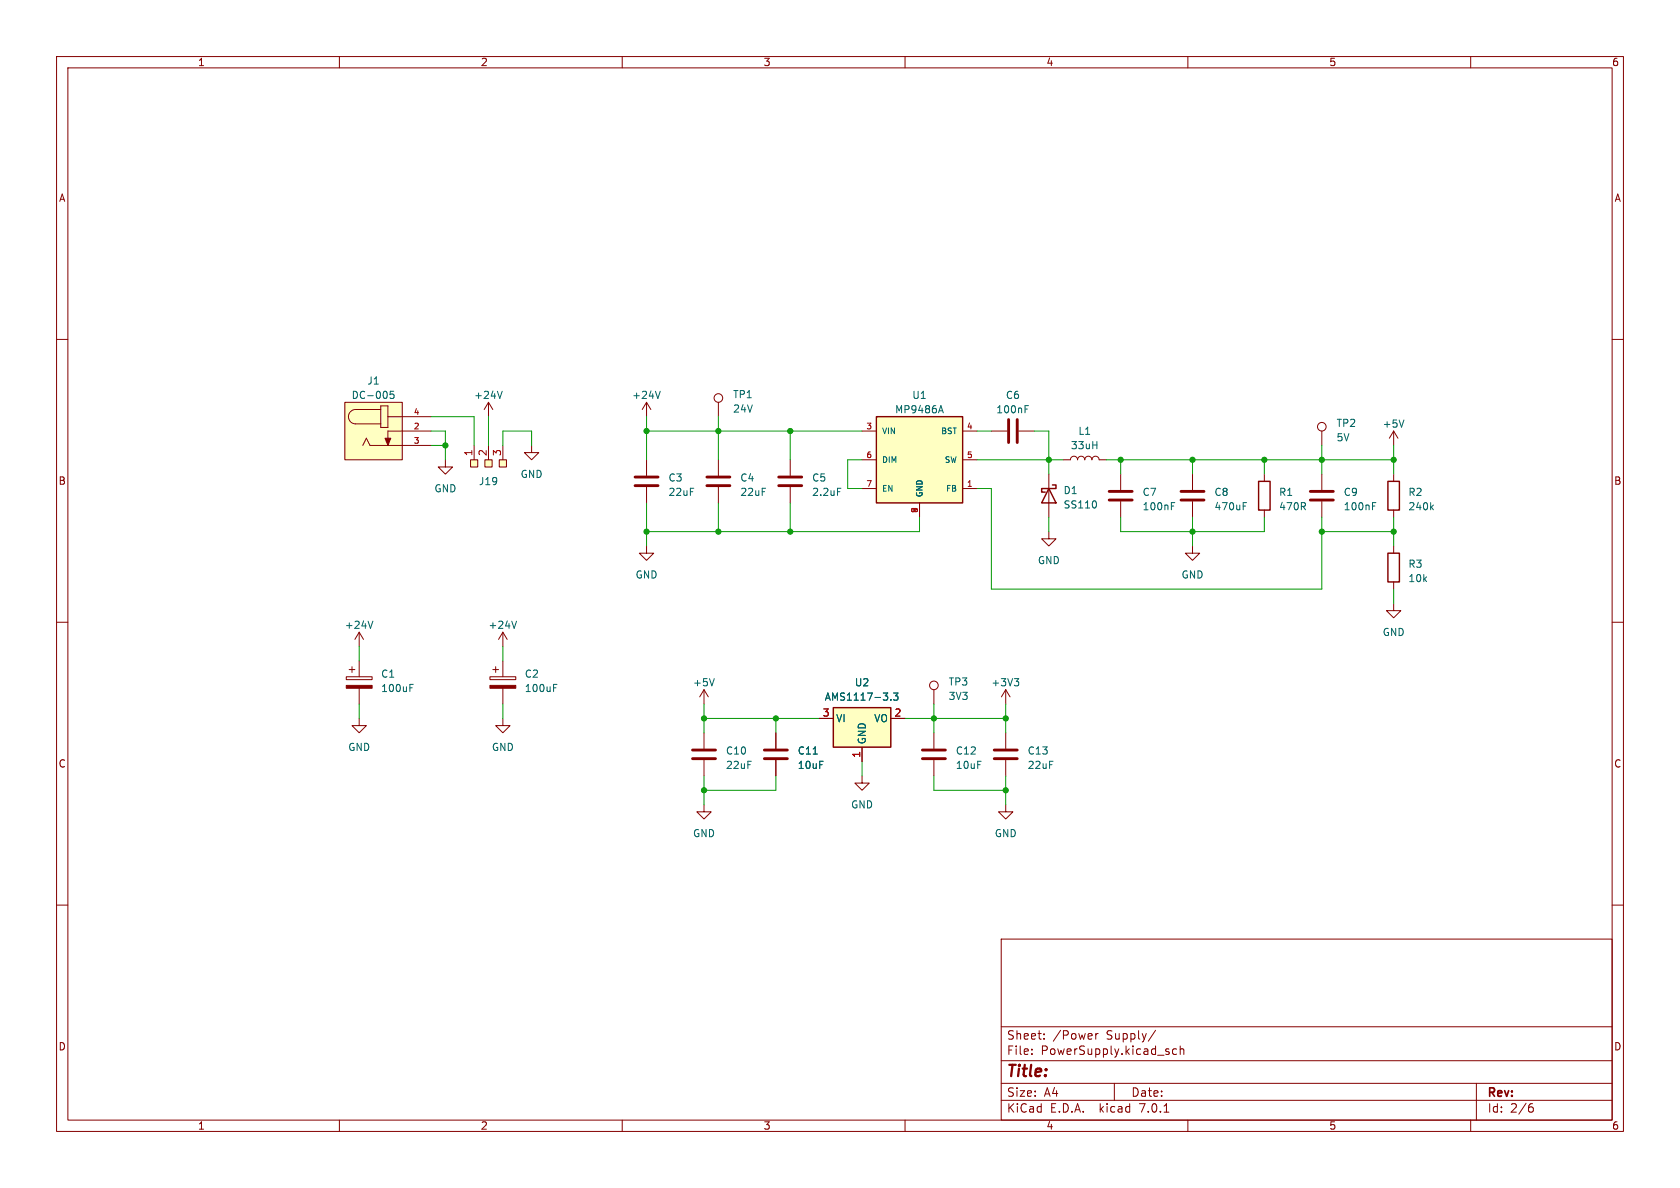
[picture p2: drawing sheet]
<svg xmlns="http://www.w3.org/2000/svg" width="297mm" height="210mm" viewBox="0 0 297 210" stroke-linecap="round" stroke-linejoin="round" font-family="sans-serif">
<g fill="none" stroke="#840000" stroke-width=".18">
<path d="M10 10h277v190h-277zM12 12h273v186h-273zM60 10v2M110 10v2M160 10v2M210 10v2M260 10v2M10 60h2M285 60h2M61 71.1h10.1v10.2h-10.1zM64.1 78.7l.7-1.2 .6 1.2h10.8M67.3 72.4h-4.4a1.27 1.27 0 0 0-1.3 1.3 1.27 1.27 0 0 0 1.3 1.2h4.4"/>
<path d="M67.3 71.8h1.3v3.8h-1.3zM68.6 73.7h7.6M76.2 76.2h-7.6v2.5M83.8 78.7v2.6M86.4 71.1v2.6M86.4 78.7v2.6M86.4 71.1l-.8 1.3M86.4 71.1l.7 1.3M88.9 78.7v2.6M94 78.7v1.3h1.2l-1.2 1.3-1.3-1.3h1.3M114.3 71.1l-.8 1.3M114.3 71.1v2.6"/>
<path d="M114.3 71.1l.8 1.3M127 71.1v2.6M152.4 76.2h2.5M170.2 76.2h2.5M175.3 76.2h2.8M180.1 76.2h2.8M233.7 76.2v2.5M246.4 76.2v2.5M246.4 76.2l-.8 1.3M246.4 76.2l.7 1.3M78.7 81.3v1.3h1.3l-1.3 1.2-1.2-1.2h1.2M83.2 81.3h1.3v1.3h-1.3z"/>
<path d="M85.7 81.3h1.3v1.3h-1.3zM88.3 81.3h1.2v1.3h-1.2zM114.3 96.5v1.3h1.3l-1.3 1.3-1.3-1.3h1.3M114.3 81.3v2.8M114.3 86.1v2.8M127 81.3v2.8M127 86.1v2.8M139.7 81.3v2.8M139.7 86.1v2.8M152.4 86.4h2.5M152.4 81.3h2.5M162.6 88.9v2.5"/>
<path d="M170.2 86.4h2.5M170.2 81.3h2.5M185.4 94v1.3h1.3l-1.3 1.2-1.3-1.2h1.3M185.4 83.8v7.6M188 81.3h1.2a.64 .64 0 0 1 .7-.7 .64 .64 0 0 1 .6 .7 .64 .64 0 0 1 .6-.7 .64 .64 0 0 1 .7 .7 .64 .64 0 0 1 .6-.7 .64 .64 0 0 1 .6 .7 .64 .64 0 0 1 .7-.7 .64 .64 0 0 1 .6 .7h1.3M198.1 83.8v2.8M198.1 88.6v2.8M210.8 96.5v1.3h1.3l-1.3 1.3-1.3-1.3h1.3M210.8 83.8v2.8M210.8 88.6v2.8M223.5 83.8v1.3M223.5 90.2v1.2"/>
<path d="M233.7 83.8v2.8M233.7 88.6v2.8M246.4 83.8v1.3M246.4 90.2v1.2M246.4 96.5v1.3M10 110h2M61.2 119.6h4.6v.5h-4.6zM61.7 118.4h1M62.2 117.9v1M63.5 111.8l-.8 1.2M63.5 111.8v2.5M63.5 116.8v2.8"/>
<path d="M63.5 111.8l.8 1.2M86.6 119.6h4.6v.5h-4.6zM87.1 118.4h1M87.6 117.9v1M88.9 111.8v2.5M88.9 116.8v2.8M88.9 111.8l-.8 1.2M88.9 111.8l.8 1.2M246.4 106.7v1.3h1.2l-1.2 1.2-1.3-1.2h1.3M246.4 102.9v1.2M285 110h2M63.5 127v1.3h1.3l-1.3 1.2-1.3-1.2h1.3"/>
<path d="M63.5 121.7v2.8M88.9 127v1.3h1.3l-1.3 1.2-1.3-1.2h1.3M88.9 121.7v2.8M124.5 121.9l-.8 1.3M124.5 121.9v2.6M124.5 129.5v2.8M124.5 134.4v2.8M124.5 121.9l.7 1.3M137.2 129.5v2.8M137.2 134.4v2.8M144.8 127h2.5M152.4 137.2v1.2h1.3l-1.3 1.3-1.3-1.3h1.3"/>
<path d="M152.4 132.1v2.5M157.5 127h2.5M165.1 121.9v2.6M165.1 129.5v2.8M165.1 134.4v2.8M177.8 121.9v2.6M177.8 129.5v2.8M177.8 134.4v2.8M177.8 121.9l-.8 1.3M177.8 121.9l.8 1.3M10 160h2M124.5 142.2v1.3h1.2l-1.2 1.3-1.3-1.3h1.3"/>
<path d="M177.8 142.2v1.3h1.3l-1.3 1.3-1.3-1.3h1.3M285 160h2M177 166h108v32h-108zM60 198v2M110 198v2M160 198v2M177 194.5h108M177 191.5h108M177 187.5h108M177 181.5h108M182.4 186.3v.1M182.4 185.5v.1"/>
<path d="M184.6 183.6v.1M184.6 182.8v.1M193.7 182.7v1M194.1 182.7l-.2 .1-.2 .2M197 191.5v3M204.3 182.1l-1.3 2M205.8 196.6h.8M208 185.5l-.4-.1-.3 .3v.4l.1 .2h.6M208.6 185.5l.3-.1 .3 .1 .1 .9M208.6 184.9v1.5M210 198v2M260 198v2"/>
<path d="M261 191.5v6.5M270.5 195.7h.4l.2 .3-.1 .5-.5 .1M270.9 195.1l-.4 .1"/>
<circle cx="127" cy="70.4" r=".76"/>
<circle cx="233.7" cy="75.4" r=".76"/>
<circle cx="165.1" cy="121.2" r=".76"/>
</g>
<g fill="none" stroke="#840000" stroke-width=".51">
<path d="M178.3 74.2v4M179.8 74.2v4M112.3 85.9h4M112.3 84.3h4M125 85.9h4M125 84.3h4M137.7 85.9h4M137.7 84.3h4M196.1 88.4h4.1M196.1 86.9h4.1M208.8 88.4h4.1M208.8 86.9h4.1"/>
<path d="M231.6 88.4h4.1M231.6 86.9h4.1M122.4 134.1h4.1M122.4 132.6h4.1M135.1 134.1h4.1M135.1 132.6h4.1M163.1 134.1h4M163.1 132.6h4M175.8 134.1h4M175.8 132.6h4"/>
</g>
<g fill="none" stroke="#006464" stroke-width=".18">
<path d="M69.6 69.2h-.6l-.1 .6 .2-.1h.4l.2 .2-.1 .4-.2 .1-.5-.1M88.8 69.2l-.4 1.2M116.7 69.2l-.4 1.2M166 72.6h.6M166.3 71.7l.5 1.3M181.2 71.7h.6M248.2 74.2l-.4 1.3M148.1 86.3h.6M193.8 88.8v.8M207.1 88.9h.6M219.8 88.9h.6M242.6 88.9h.6"/>
<path d="M253 89.6l.4 .5M253.4 89.3l-.5 .5M65.9 109.8l-.4 1.3M91.3 109.8l-.4 1.3M126.3 120l-.4 1.2M179.3 120h.8l-.4 .5M72.5 121h.6M97.9 121h.6M157.5 123.7v.1M158 122.5h.7l-.4 .5 .4 .1v.6l-.2 .1-.5-.1M179.9 120.5l.2 .2v.3l-.2 .2"/>
</g>
<g fill="#840000" stroke="#840000" stroke-width=".18">
<path d="M86.6 121.2h4.6v.5h-4.6z"/>
<path d="M61.2 121.2h4.6v.5h-4.6z"/>
<path d="M68.1 77.5h1l-.5 1.2z"/>
</g>
<g fill="#ffffc2" stroke="#ffffc2" stroke-width=".18">
<path d="M154.9 73.7h15.3v15.2h-15.3z"/>
<path d="M88.3 81.3h1.2v1.3h-1.2z"/>
<path d="M85.7 81.3h1.3v1.3h-1.3z"/>
<path d="M83.2 81.3h1.3v1.3h-1.3z"/>
<path d="M147.3 125.1h10.2v7h-10.2z"/>
<path d="M61 71.1h10.1v10.2h-10.1z"/>
</g>
<path d="M154.9 73.7h15.3v15.2h-15.3zM185.4 86.4l1.3 2.5h-2.6zM186.1 85.7h.6v.7h-2.6v.6h.7M222.5 85.1h2v5.1h-2zM245.4 97.8h2v5.1h-2zM245.4 85.1h2v5.1h-2zM147.3 125.1h10.2v7h-10.2z" fill="none" stroke="#840000" stroke-width=".25"/>
<g fill="none" stroke="#009600" stroke-width=".18">
<path d="M76.2 76.2h2.5v5.1M76.2 73.7h7.6v5M76.2 78.7h2.5M86.4 73.7v5M88.9 78.7v-2.5h5.1v2.5M114.3 76.2h38.1M114.3 73.7v7.6M127 73.7v7.6M139.7 76.2v5.1M172.7 76.2h2.6M182.9 76.2h2.5v7.6M233.7 78.7v5.1"/>
<path d="M246.4 78.7v5.1M114.3 88.9v7.6M127 88.9v5.1M139.7 88.9v5.1M152.4 81.3h-2.5v5.1h2.5M162.6 91.4v2.6h-48.3M172.7 81.3h15.3M172.7 86.4h2.6v17.7h58.4v-12.7M185.4 91.4v2.6M195.6 81.3h50.8M198.1 91.4v2.6h25.4v-2.6M198.1 81.3v2.5"/>
<path d="M210.8 81.3v2.5M210.8 91.4v5.1M223.5 81.3v2.5M233.7 94h12.7M246.4 91.4v5.1M63.5 114.3v2.5M88.9 114.3v2.5M246.4 104.1v2.6M63.5 124.5v2.5M88.9 124.5v2.5M124.5 124.5v5M124.5 137.2v5"/>
<path d="M124.5 127h20.3M137.2 127v2.5M137.2 137.2v2.5h-12.7M152.4 134.6v2.6M160 127h17.8M165.1 124.5v5M165.1 137.2v2.5h12.7M177.8 124.5v5M177.8 137.2v5"/>
</g>
<g fill="#009600" stroke="#009600" stroke-width=".18">
<circle cx="210.8" cy="94" r=".46"/>
<circle cx="177.8" cy="127" r=".46"/>
<circle cx="185.4" cy="81.3" r=".46"/>
<circle cx="198.1" cy="81.3" r=".46"/>
<circle cx="114.3" cy="76.2" r=".46"/>
<circle cx="139.7" cy="76.2" r=".46"/>
<circle cx="127" cy="76.2" r=".46"/>
<circle cx="78.7" cy="78.7" r=".46"/>
<circle cx="114.3" cy="94" r=".46"/>
<circle cx="124.5" cy="127" r=".46"/>
<circle cx="124.5" cy="139.7" r=".46"/>
<circle cx="177.8" cy="139.7" r=".46"/>
<circle cx="137.2" cy="127" r=".46"/>
<circle cx="127" cy="94" r=".46"/>
<circle cx="139.7" cy="94" r=".46"/>
<circle cx="165.1" cy="127" r=".46"/>
<circle cx="210.8" cy="81.3" r=".46"/>
<circle cx="223.5" cy="81.3" r=".46"/>
<circle cx="233.7" cy="94" r=".46"/>
<circle cx="246.4" cy="94" r=".46"/>
<circle cx="233.7" cy="81.3" r=".46"/>
<circle cx="246.4" cy="81.3" r=".46"/>
</g>
<text font-size="2.8" fill="#840000" x="178" y="190.8">Title:</text>
<g font-size="2.1" fill="#840000">
<text x="178" y="183.9">Sheet:</text>
<text x="186.2" y="183.9">/Power</text>
<text x="195.6" y="183.9">Supply/</text>
<text x="178" y="186.6">File:</text>
<text x="184" y="186.6">PowerSupply.kicad_sch</text>
<text x="178" y="196.8">KiCad</text>
<text x="178" y="194">Size:</text>
<text x="184.6" y="194">A4</text>
<text x="185.7" y="196.8">E.D.A.</text>
<text x="194.4" y="196.8">kicad</text>
<text x="200" y="194">Date:</text>
<text x="201.5" y="196.8">7.0.1</text>
<text x="263" y="194.2">Rev:</text>
<text x="263" y="196.8">Id:</text>
<text x="267" y="196.8">2/6</text>
</g>
<g font-size="1.8" fill="#840000">
<text x="35" y="11.8">1</text>
<text x="85" y="11.8">2</text>
<text x="135" y="11.8">3</text>
<text x="185" y="11.8">4</text>
<text x="235" y="11.8">5</text>
<text x="285" y="11.8">6</text>
<text x="10.4" y="35.8">A</text>
<text x="285.4" y="35.8">A</text>
<text x="10.3" y="85.8">B</text>
<text x="285.3" y="85.8">B</text>
<text x="10.3" y="135.8">C</text>
<text x="285.3" y="135.8">C</text>
<text x="10.3" y="185.8">D</text>
<text x="285.3" y="185.8">D</text>
<text x="35" y="199.8">1</text>
<text x="85" y="199.8">2</text>
<text x="135" y="199.8">3</text>
<text x="185" y="199.8">4</text>
<text x="235" y="199.8">5</text>
<text x="285" y="199.8">6</text>
</g>
<g font-size="1.8" fill="#006464">
<text x="62.1" y="70.7">DC-005</text>
<text x="64.9" y="68.1">J1</text>
<text x="83.8" y="70.7">+24V</text>
<text x="111.7" y="70.7">+24V</text>
<text x="129.5" y="70.5">TP1</text>
<text x="161.2" y="70.7">U1</text>
<text x="177.8" y="70.7">C6</text>
<text x="129.5" y="73.1">24V</text>
<text x="158.2" y="73.2">MP9486A</text>
<text x="176.1" y="73.2">100nF</text>
<text x="190.6" y="77">L1</text>
<text x="236.2" y="75.6">TP2</text>
<text x="244.4" y="75.8">+5V</text>
<text x="189.3" y="79.6">33uH</text>
<text x="236.2" y="78.2">5V</text>
<text x="76.7" y="87.2">GND</text>
<text x="84.6" y="85.9">J19</text>
<text x="92" y="84.6">GND</text>
<text x="118.1" y="85.3">C3</text>
<text x="118.1" y="87.8">22uF</text>
<text x="130.8" y="85.3">C4</text>
<text x="130.8" y="87.8">22uF</text>
<text x="143.5" y="85.3">C5</text>
<text x="143.5" y="87.8">2.2uF</text>
<text x="188" y="87.5">D1</text>
<text x="201.9" y="87.8">C7</text>
<text x="214.6" y="87.8">C8</text>
<text x="226.1" y="87.8">R1</text>
<text x="237.5" y="87.8">C9</text>
<text x="248.9" y="87.8">R2</text>
<text x="188" y="90">SS110</text>
<text x="201.9" y="90.4">100nF</text>
<text x="214.6" y="90.4">470uF</text>
<text x="226.1" y="90.4">470R</text>
<text x="237.5" y="90.4">100nF</text>
<text x="248.9" y="90.4">240k</text>
<text x="183.4" y="99.9">GND</text>
<text x="248.9" y="100.5">R3</text>
<text x="112.3" y="102.4">GND</text>
<text x="208.8" y="102.4">GND</text>
<text x="248.9" y="103.1">10k</text>
<text x="60.9" y="111.3">+24V</text>
<text x="86.3" y="111.3">+24V</text>
<text x="244.4" y="112.6">GND</text>
<text x="67.3" y="120">C1</text>
<text x="92.7" y="120">C2</text>
<text x="67.3" y="122.5">100uF</text>
<text x="92.7" y="122.5">100uF</text>
<text x="122.5" y="121.5">+5V</text>
<text x="145.7" y="124">AMS1117-3.3</text>
<text x="151.1" y="121.5">U2</text>
<text x="167.6" y="121.3">TP3</text>
<text x="167.6" y="123.9">3V3</text>
<text x="175.2" y="121.5">+3V3</text>
<text x="147.8" y="127.8">VI</text>
<text x="153.2" y="131.6" transform="rotate(-90 153.2 131.6)">GND</text>
<text x="154.4" y="127.8">VO</text>
<text x="61.5" y="132.9">GND</text>
<text x="86.9" y="132.9">GND</text>
<text x="128.3" y="133.5">C10</text>
<text x="128.3" y="136.1">22uF</text>
<text x="141" y="133.5">C11</text>
<text x="141" y="136.1">10uF</text>
<text x="168.9" y="133.5">C12</text>
<text x="168.9" y="136.1">10uF</text>
<text x="181.6" y="133.5">C13</text>
<text x="181.6" y="136.1">22uF</text>
<text x="150.4" y="143.1">GND</text>
<text x="122.5" y="148.1">GND</text>
<text x="175.8" y="148.1">GND</text>
</g>
<g font-size="1.8" fill="#a90000">
<text x="83.6" y="80.7" transform="rotate(-90 83.6 80.7)">1</text>
<text x="86.1" y="80.7" transform="rotate(-90 86.1 80.7)">2</text>
<text x="88.6" y="80.7" transform="rotate(-90 88.6 80.7)">3</text>
<text x="145.4" y="126.7">3</text>
<text x="158.1" y="126.7">2</text>
<text x="152.1" y="134" transform="rotate(-90 152.1 134)">1</text>
</g>
<g font-size="1.4" fill="#a90000">
<text x="73.1" y="75.9">2</text>
<text x="73.1" y="73.4">4</text>
<text x="153.1" y="75.9">3</text>
<text x="170.9" y="75.9">4</text>
<text x="73.1" y="78.5">3</text>
<text x="153.1" y="81">6</text>
<text x="170.9" y="81">5</text>
<text x="153.1" y="86.1">7</text>
<text x="170.9" y="86.1">1</text>
<text x="162.3" y="90.7" transform="rotate(-90 162.3 90.7)">9</text>
</g>
<g font-size="1.4" fill="#006464">
<text x="156" y="76.9">VIN</text>
<text x="166.2" y="76.9">BST</text>
<text x="156" y="82">DIM</text>
<text x="166.9" y="82">SW</text>
<text x="156" y="87.1">EN</text>
<text x="163.3" y="87.9" transform="rotate(-90 163.3 87.9)">GND</text>
<text x="167.1" y="87.1">FB</text>
</g>
</svg>
